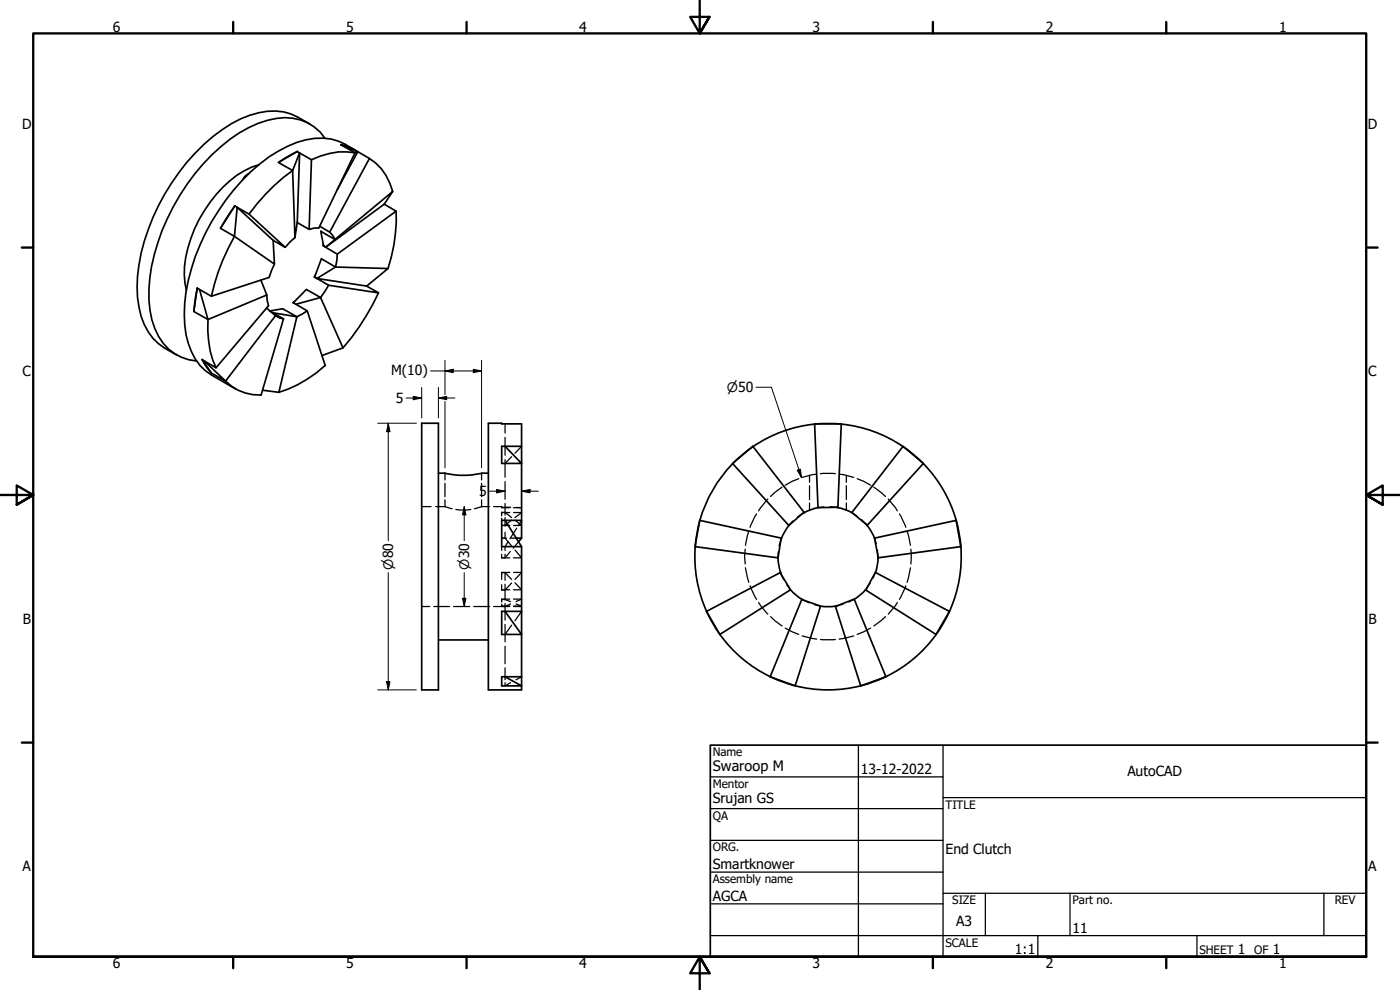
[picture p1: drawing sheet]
<svg xmlns="http://www.w3.org/2000/svg" width="420mm" height="297mm" viewBox="0 0 420 297" stroke-linecap="round" stroke-linejoin="round" font-family="sans-serif">
<!-- layer: Hidden (ANSI) -->
<g fill="none" stroke="#000" stroke-width=".38">
<path d="M151.6 127.2v2.7M151.6 131.2v5.4M151.6 137.9v5.3M153.5 137l-1.9 2.1M156.5 133.9l-1.9 2.1M126.6 152h2.7M130.7 152h2.8M133.5 152l2.2 .6M133.5 142v2M133.5 145v4M133.5 150v2M136.8 152.8l1.2 .2 3.3-.2"/>
<path d="M144.5 152l-2.1 .6M144.5 142v2M144.5 145v4M144.5 150v2M144.5 152h2.4M148.1 152l2.5 .1M150.6 154v.8M150.6 155.5v.6M150.6 157.7h2.4M150.6 157.6h.3M150.6 153.8h2.4M150.9 152.2l-.3 .1h2.4"/>
<path d="M150.9 153.7l-.3 .1M151.2 153.7h.4v.8M151.2 152.2h2M151.6 151.1v2.6l1.9 1.6M151.6 159.7v1.8l1.9 2.3M151.6 144.5v5.3M151.6 155.3v2.6M153.5 156.1l-1.9 1.5h-.4M154.1 153.8h2.4l-1.9 1.5M154.6 156.1l1.9 1.6h-2.4M154.9 152.3h1.6h-2.4M155.1 158.5l-2.1 3.2"/>
<path d="M156.5 156.1l-.9 1.6M224.7 159.3l-1 4.3M227.1 154.2l-2 4M230.4 149.7l-2.8 3.6M234.7 146.2l-3.4 2.8M237.9 156.3l-1.2 1.4M239.7 143.6l-4.1 2M240.8 154.1l-1.5 1M243 142.6v2.1M243 145.7v4.2M243 150.9v2.1M245.1 142.3l-1.3 .1-3.1 .8"/>
<path d="M246.3 142.2h4.4M247.3 152.1l-1.8 .2M249.1 152l1.8 .2M251.8 142.3l1.4 .1 3 .8M254 142.6v2.1M254 145.7v4.2M254 150.9v2.1M255.7 153.8l1.5 1M257.2 143.6l4.1 2M258.6 155.9l1.2 1.3M262.3 146.2l3.4 2.8M266.6 149.7l2.7 3.6"/>
<path d="M269.9 154.2l1.9 4M272.2 159.3l1 4.3M150.6 177h.1M150.6 164v1.1M150.6 166.3v1.1h2.4M150.6 172.1v1.7M150.6 175.4v1.6M150.6 161.5h1.4M150.6 179.9h.3M150.6 171.8h2.4M150.9 171.8h-.3v.2M151.2 171.8h.4"/>
<path d="M151.2 179.9h.4M151.6 171.8v2.3M151.6 175.3v4.6M151.6 171.8l1.9 2M151.6 179.9l1.6 .6M152.5 162.5l-.9 1.5v1.1M153 179.8h-2.4v.8M153 177h-2.4M153.2 165.5l-1.6 1.9v-1.1M153.5 161.5h1.4M153.5 174.9l-1.9 2.1h-.4M154.1 179.8h2.4l-1.6 .7"/>
<path d="M154.1 171.8h2.4l-1.9 2M154.6 165l1.9 2.4h-2.4M154.6 174.9l1.9 2.1h-2.4M155.6 162.5l-1.6 2M223.6 164.8l-.1 2.2 .1 2.2M223.7 170.4l1 4.3M225.1 175.8l2 4M233.6 165.6l-.1 1.8M234.3 162l-.5 1.8M234.4 172.3l.8 1.7M236.2 175.5l1 1.5M256.3 179.8l-1.5 .8"/>
<path d="M261.2 175l-1.1 1.5M262.4 161.5l.6 1.7M262.7 171.8l-.6 1.6M263.3 165l.2 1.8M271.8 175.8l-1.9 4M273.2 170.4l-1 4.3M273.4 164.8v4.4M126.6 182h2.4M130.2 182h4.7M136.1 182h4.9M142.2 182h4.7M148.1 182h4.9"/>
<path d="M150.6 181.3v.7M150.6 181.8h2.4M151.6 181.1v4.9M151.6 187.4v5.2M151.6 193.9v5.2M153.2 181.2l-1.6 .8M153.5 187.6l-1.9 2.8M154.1 182h2.4M154.9 181.2l1.6 .6h-2.4M156.5 183.4l-1.9 2.8M227.6 180.8l2.8 3.5M231.3 185l3.4 2.8"/>
<path d="M235.6 188.5l4.1 1.9M240.7 190.8l4.4 1M241.2 180.1l1.6 .8M244.5 181.5l1.8 .3M246.3 191.9h4.4M253 181.3l-1.7 .4M256.2 190.8l-4.4 1M261.3 188.5l-4.1 1.9M265.7 185l-3.4 2.8M269.3 180.8l-2.7 3.5M151.6 200.4v3.5M151.6 204.8v1l1.6-1"/>
<path d="M156.5 203.1l-1.6 .8"/>
</g>
<g fill="#000">
<circle cx="150.6" cy="171.8" r=".19"/>
<circle cx="150.6" cy="179.9" r=".19"/>
<circle cx="150.6" cy="181.8" r=".19"/>
</g>
<!-- layer: Visible (ANSI) -->
<g fill="none" stroke="#000" stroke-width=".51">
<path d="M93 37.2a18.1 18.1 0 0 0-12.7-3.8 31.2 31.2 0 0 0-16.4 7.5 64.5 64.5 0 0 0-22.6 42 27.8 27.8 0 0 0 3.2 16.7 18.7 18.7 0 0 0 8.5 6.9M74.7 52.1a3.1 3.1 0 0 0-1.7 1.7M77.7 49.5a27.4 27.4 0 0 0-14.7 11.3 37.9 37.9 0 0 0-7.7 21.7l.6 4.6M83.6 48.8l5.6-3.3 .7 .4-2.1 5.3zM89.2 45.5l-5.6 3.3M93.5 47.9a21.9 21.9 0 0 1 13.1-2.1l-10.9 22.6-2.9 .4M97.5 41.5a14.8 14.8 0 0 0-17.3-5.4 44.5 44.5 0 0 0-21.7 16 62.1 62.1 0 0 0-13.8 34.8 24.2 24.2 0 0 0 4.3 16.1 14.2 14.2 0 0 0 10 5.3M101.2 56.9l6.2-11.4 3.5 2-12 22.1-3-1.7M102.3 43.4l5.1 2.1-.8 .3zM102.3 43.4l1.5 .4 2.9 1.3M106.4 44.9a17.4 17.4 0 0 0-17.3-2.2 48.2 48.2 0 0 0-21.2 17.2 60.2 60.2 0 0 0-12.6 34.4 23.3 23.3 0 0 0 4.8 15.4l1.6 1.6 1.9 1.3 7.1 4.1M110.9 47.5a15.6 15.6 0 0 1 7 10"/>
<path d="M70.5 61.8l.7 .4-.8 8.7-4.2-2.4zM70.5 61.8l-4.3 6.7M71.2 62.2l3.5 2 10.9 10-3.6-2.1zM74.7 64.2a58.3 58.3 0 0 1 13.1-13l.7 20.1 .7-4.6 .7-20.8 3.6 2-.7 20.9-3.6-2M82 72.1l.4 7.1-12-8.3a64.2 64.2 0 0 0-7 18M82.4 79.2l-1.6 4-17.4 5.7-3.5-2M88.5 71.3l-2.9 2.9M97 73.3l.1 .4 .7 .5M97 73.3v.5M98.9 69.6l.9 1 .7 1.3-4.2-2.5 .7 3.9M101.2 76.2l-.5 3.9-4.2-2.5-1.9 5M115.3 61.3l2.6-3.8-20.1 16.7"/>
<path d="M115.3 61.3l3.6 2.1-17.7 12.8-4.1-2.5M115.3 61.3l-17.5 12.9M118.9 63.4a49.5 49.5 0 0 1-2.4 17.2M59.2 86.5l.7 .4 2.5 9-4.2-2.4zM59.2 86.5l-1 7M78.3 84.1l1.8 4.4-17.7 7.4a31 31 0 0 0 2.4 14.4M80 92.4l2.7 2.3-15 19.6a14 14 0 0 0 10.7 4.2l6.7-22.8-3.9-2.3M80.1 88.5l.5 3.2-15.8 18.6-3.5-2M81 93.3h.2M81.2 93.3l3.6-.7 4.3 2.4 3.1-1.7M81.2 93.3h-.2M81.9 93.8l7.2 1.2-5.4 22.7-4.9-.6"/>
<path d="M82.7 94.7l1.1 .7 1.3 .3M88.4 90.5l-.5 .3 4.3 2.5 5.4 16.4a37.5 37.5 0 0 1-13.9 8M88.4 90.5l-.4 .4M88.8 91.3l7.4-2 6.7 15.1-6.3 2.3M94.4 83.2l4.2 2.4 15 2.3-3.6-2.1M94.6 82.6l-.2 .6 .7 .4M94.6 82.6l-.2 .5M95.1 83.6l5.6-3.5 15.8 .5-6.5 5.2M95.1 83.6l14.9 2.2M98.6 85.6l-2.4 3.7-4.3-2.4-3.5 3.6M113.6 87.9a72.4 72.4 0 0 1-10.7 16.5M60.6 107.9l7.1 6.4-4.3-2.4z"/>
<path d="M60.6 107.9l.9 1.5 1.9 2.5M126.6 127h5v80h-5zM150.6 133.9h1l4.9 5.2h-5.9zM151.6 133.9h4.9v22.2M156.5 133.9v-6.7l-9.9-.2v80h9.9v-43M131.6 142h1.9a24.1 24.1 0 0 0 11 0h2.1M150.6 156.1h1l4.9 7.9h-5.9zM151.6 156.1h4.9v5.4h-1.6M236.7 157.7l-1.4 2.1-1 2.3M241.2 153.7l-4.5 4-16.9-18.6 6.1-5.2 15.5 19.9M241.4 153.8l-.6 .3M245.5 152.3l-2.4 .7-1.7 .8"/>
<path d="M250.9 152.2l.6 .1M251.5 152.2l-6 .1-1-25.1h8l-1 25.1M251.5 152.3l1.8 .5 2.4 1M259.9 157.2l1.5 2 1.1 2.3M260.3 157.6l-4.6-3.8 15.3-19.9 6.1 5.2-16.9 18.6M156.5 161.5l-.9 1M233.5 167.4l.3 2.5 .5 1.9M234.1 171.8l3.1 5.2-21.2 13.4-4-7M234.3 171.8l-22.3 11.6M234.3 171.8l.2 .6M234.4 161.5l-.9 5.9-24.9-3.4 1.4-7.9 24.5 5.4M237.3 177l1.8 1.7 2.1 1.4"/>
<path d="M240.6 179.9l5.7 1.9-7.7 24-7.5-2.7M240.7 179.8l-9.6 23.3M259.7 177l21.2 13.4 4-7-22.2-11.6-2.9 5.2M259.7 177l-1.3 1.3-2 1.5M260.1 176.5l-.4 .5M263.5 167.4l24.9-3.4-1.4-7.9-24.6 5.4 1.2 5.9M263.5 166.8l-.2 2.5-.5 2.5M131.6 192h15M150.6 183.4h1l4.9 7h-5.9zM151.6 183.4h4.9M212.1 183.4a40 40 0 0 1 22.1-53.7 40 40 0 0 1 52.4 25.2 40 40 0 0 1-28.3 50.9M212.1 183.4a40 40 0 0 0 19 19.6"/>
<path d="M250.7 182l5.6-2.2 9.6 23.3-7.6 2.7M250.7 181.8l7.6 24M251.3 181.8l-2.5 .2-2.5-.1M150.6 203.1h1l4.9 2.7h-5.9zM151.6 203.1h4.9M231.1 203a40 40 0 0 0 27.2 2.8"/>
</g>
<!-- layer: Border (ANSI) -->
<g fill="none" stroke="#000" stroke-width=".7">
<path d="M70 6.6v3.4M140 6.6v3.4M210 0v10l-2.9-4.9h5.8l-2.9 4.9 2.9-4.9M280 6.6v3.4M350 6.6v3.4M6.5 74.3h3.5M410 74.3h3.4M0 148.5h10l-5-2.8v5.7l5-2.9-5 2.9M420 148.5h-10l5-2.8v5.7l-5-2.9 5 2.9M6.5 222.8h3.5M410 222.8h3.4M10 287.1v-277.1h400v277.1h-400h400"/>
<path d="M70 287.1v3.4M140 287.1v3.4M212.9 292l-2.9-4.9 2.9 4.9h-5.8l2.9-4.9v9.9M280 287.1v3.4M350 287.1v3.4"/>
</g>
<!-- layer: Title (ANSI) -->
<g fill="none" stroke="#000" stroke-width=".38">
<path d="M213.2 233.1h69.8M257.6 223.6v63.5M283 239.3h127M283 223.6v63.5M213.2 242.6h69.8M213.2 252.1h69.8M213.2 261.7h69.8M213.2 271.2h69.8M283 268h127M295.7 268v12.7M321.1 268v12.7M397.3 268v12.7"/>
<path d="M213.2 280.7h196.8M311.5 280.7v6.4M359.2 280.7v6.4"/>
</g>
<path d="M213.2 223.6h196.8v63.5h-196.8z" fill="none" stroke="#000" stroke-width=".51"/>
<!-- layer: Dimension (ANSI) -->
<g fill="none" stroke="#000" stroke-width=".3">
<path d="M121.9 119.4h4.7M124 118.9l2.6 .5-2.6 .5zM126.6 116.3v9.1M129.2 111.3h15.3M131.6 119.4l2.4-.5v1zM131.6 119.4h4.9M131.6 116.3v9.1M133.5 111.3l2.5-.5v1zM133.5 108.1v10.3M142 110.8l2.5 .5-2.5 .5zM144.5 108.1v32.3M226.9 116.2h4.6l9 27.1"/>
<path d="M113.3 127h11.7M116.5 127l.5 2.5h-1zM116.5 127v35.2M133.5 120.4v20M139.3 152l.5 2.5h-1zM139.3 152v10.2M146.9 147.4h4.7M149 146.9l2.6 .5-2.6 .5zM156.5 147.4l2.6-.5v1zM156.5 147.4h5M239.3 141.1l.9-.3 .3 2.5zM116.5 171.8v35.2"/>
<path d="M138.8 179.5h1l-.5 2.5zM139.3 171.8v10.2M113.3 207h11.7M116 204.5h1l-.5 2.5z"/>
</g>
<g fill="#000">
<path d="M124 118.9l2.6 .5-2.6 .5z" fill-rule="evenodd"/>
<path d="M131.6 119.4l2.4-.5v1z" fill-rule="evenodd"/>
<path d="M133.5 111.3l2.5-.5v1z" fill-rule="evenodd"/>
<path d="M142 110.8l2.5 .5-2.5 .5z" fill-rule="evenodd"/>
<path d="M116.5 127l.5 2.5h-1z" fill-rule="evenodd"/>
<path d="M139.3 152l.5 2.5h-1z" fill-rule="evenodd"/>
<path d="M149 146.9l2.6 .5-2.6 .5z" fill-rule="evenodd"/>
<path d="M156.5 147.4l2.6-.5v1z" fill-rule="evenodd"/>
<path d="M239.3 141.1l.9-.3 .3 2.5z" fill-rule="evenodd"/>
<path d="M138.8 179.5h1l-.5 2.5z" fill-rule="evenodd"/>
<path d="M116 204.5h1l-.5 2.5z" fill-rule="evenodd"/>
</g>
<text font-size="4.3" x="213.9" y="231.4">Swaroop M</text>
<g font-size="4.2">
<text x="33.8" y="9.6">6</text>
<text x="103.9" y="9.6">5</text>
<text x="173.9" y="9.6">4</text>
<text x="243.8" y="9.6">3</text>
<text x="313.9" y="9.6">2</text>
<text x="383.9" y="9.6">1</text>
<text x="6.7" y="38.7">D</text>
<text x="410.5" y="38.7">D</text>
<text x="6.8" y="113">C</text>
<text x="117.3" y="112.4">M(10)</text>
<text x="410.7" y="113">C</text>
<text x="118.8" y="121">5</text>
<text x="143.8" y="148.9">5</text>
<text x="6.9" y="187.2">B</text>
<text x="410.7" y="187.2">B</text>
<text x="258.4" y="232.3">13-12-2022</text>
<text x="338.3" y="232.9">AutoCAD</text>
<text x="213.9" y="241">Srujan GS</text>
<text x="283.8" y="256.3">End Clutch</text>
<text x="6.8" y="261.4">A</text>
<text x="213.9" y="260.8">Smartknower</text>
<text x="410.7" y="261.4">A</text>
<text x="213.9" y="270.4">AGCA</text>
<text x="287" y="277.8">A3</text>
<text x="321.9" y="280">11</text>
<text x="304.6" y="286.3">1:1</text>
<text x="371.5" y="286.2">1</text>
<text x="382" y="286.2">1</text>
<text x="33.8" y="290.5">6</text>
<text x="103.9" y="290.5">5</text>
<text x="173.9" y="290.5">4</text>
<text x="243.8" y="290.5">3</text>
<text x="313.9" y="290.5">2</text>
<text x="383.9" y="290.5">1</text>
</g>
<g font-size="3.9">
<text x="218.1" y="117.7">⌀50</text>
<text x="118" y="171" transform="rotate(-90 118 171)">⌀80</text>
<text x="140.8" y="171" transform="rotate(-90 140.8 171)">⌀30</text>
</g>
<g font-size="3.5">
<text x="213.9" y="226.9">Name</text>
<text x="213.9" y="236.4">Mentor</text>
<text x="213.9" y="245.9">QA</text>
<text x="283.8" y="242.6">TITLE</text>
<text x="213.9" y="255.4">ORG.</text>
<text x="213.9" y="265">Assembly name</text>
<text x="285.8" y="271.3">SIZE</text>
<text x="321.9" y="271.3">Part no.</text>
<text x="400.6" y="271.3">REV</text>
<text x="283.8" y="284">SCALE</text>
<text x="360" y="286.2">SHEET</text>
<text x="376.4" y="286.2">OF</text>
</g>
</svg>
